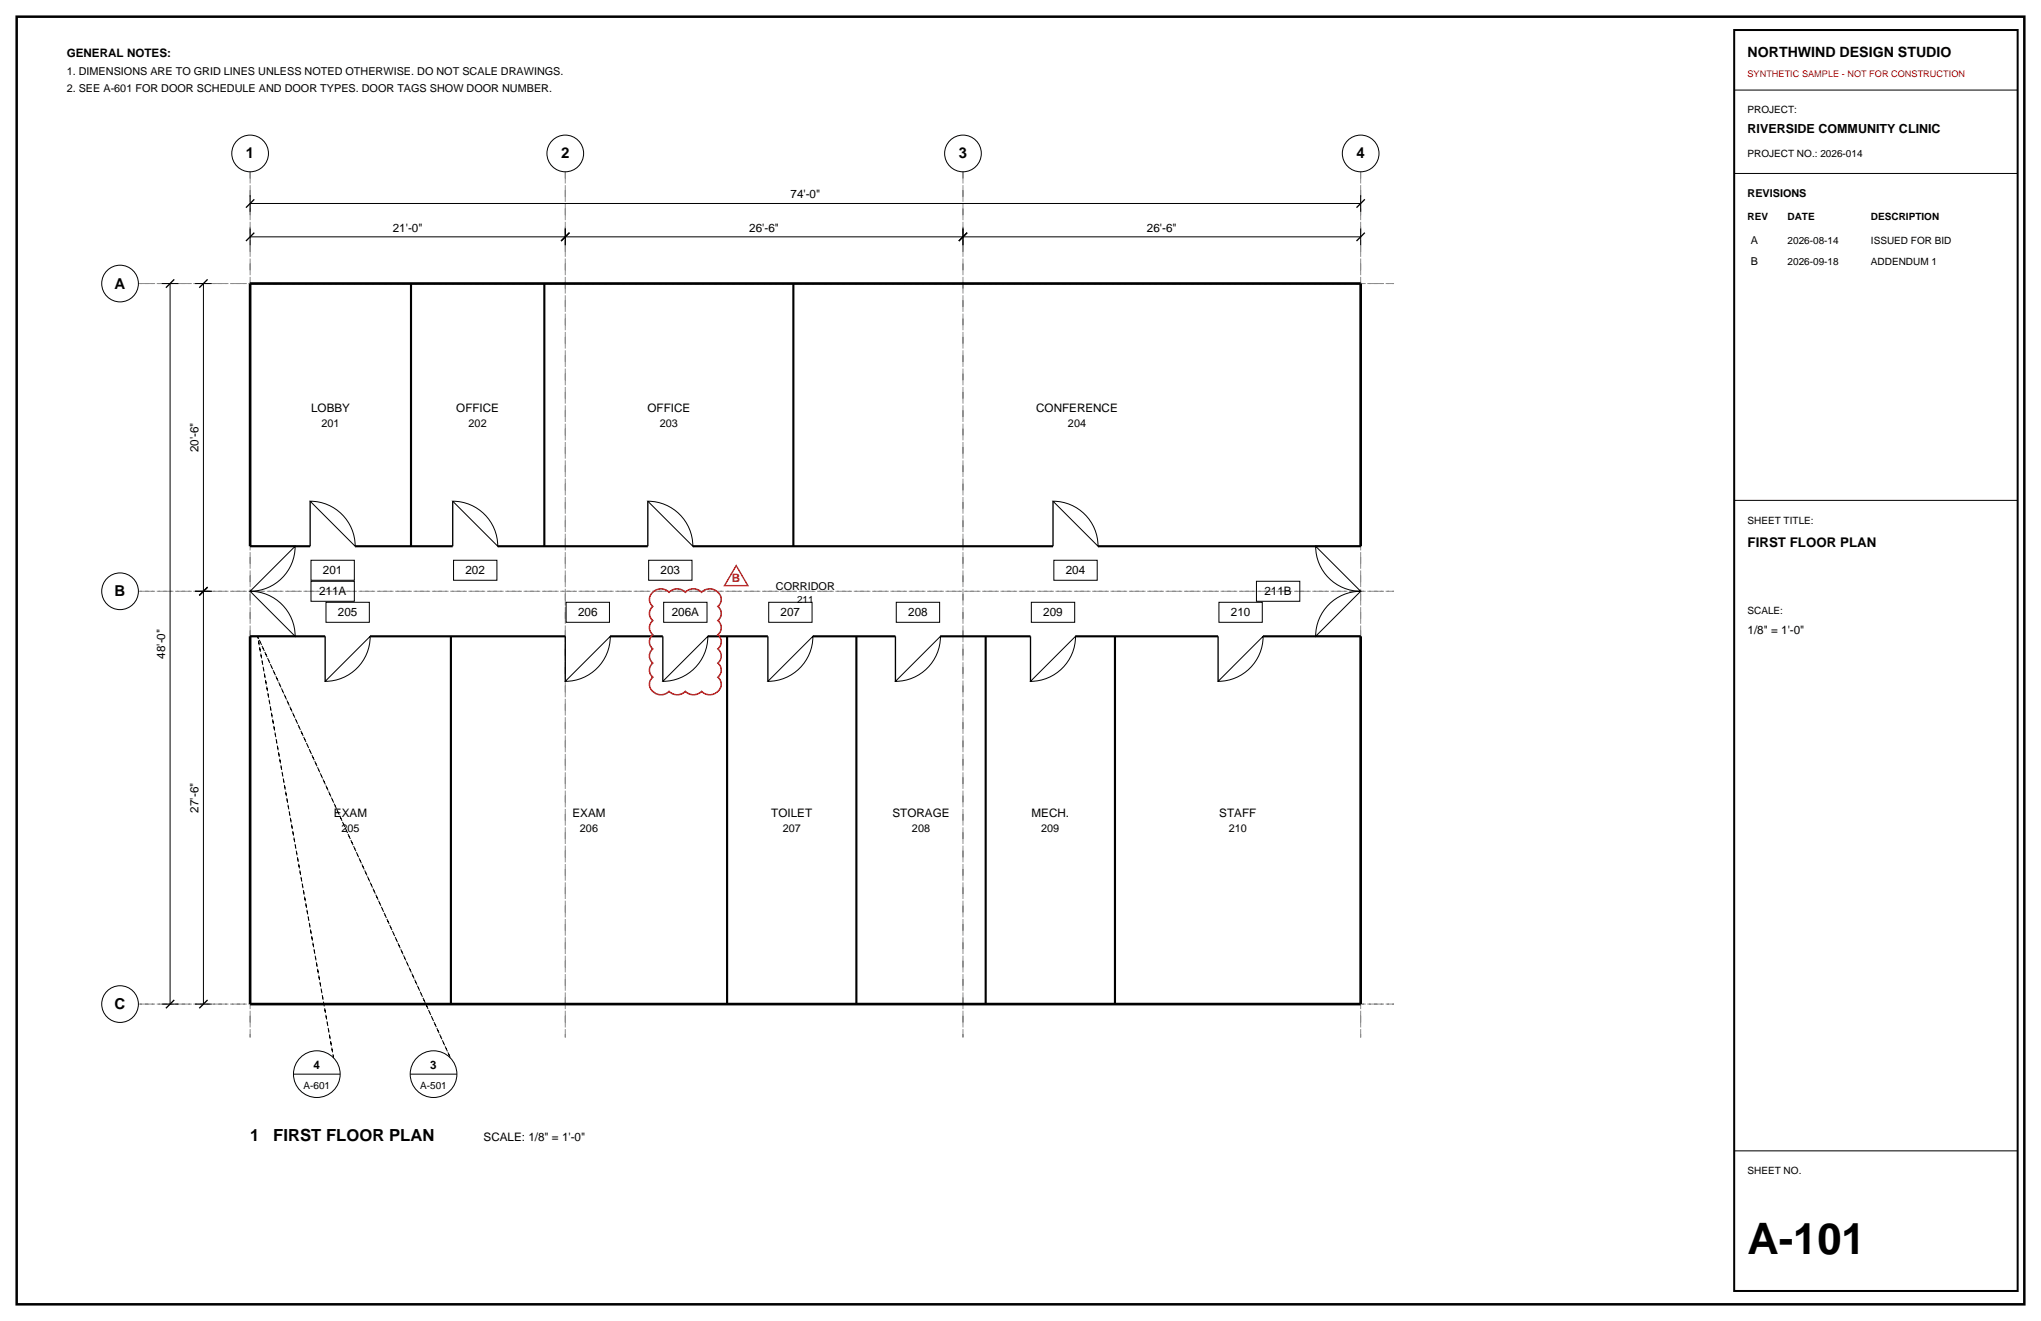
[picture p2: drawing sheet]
<svg xmlns="http://www.w3.org/2000/svg" width="432mm" height="279mm" viewBox="0 0 432 279" stroke-linecap="round" stroke-linejoin="round" font-family="sans-serif">
<path d="M3.5 3.5h424.8v272.4h-424.8z" fill="none" stroke="#000" stroke-width=".53"/>
<path d="M52.9 36.3v183.1zM119.6 36.3v183.1zM203.7 36.3v183.1zM287.9 36.3v183.1zM29.3 60h265.6zM29.3 125.1h265.6zM29.3 212.4h265.6z" fill="none" stroke="#8c8c8c" stroke-width=".21" stroke-dasharray="2.1 .7 .4 .7" stroke-linecap="butt"/>
<g fill="none" stroke="#000" stroke-width=".21">
<path d="M366.9 19.1h60zM366.9 36.7h60zM34.2 60h3.5zM36 60v152.4zM41.3 60h3.5zM43 60v65.1zM52.9 50.1h66.7zM52.9 48.3v3.6zM52.9 43h235zM52.9 41.3v3.5zM119.6 48.3v3.6zM119.6 50.1h84.1z"/>
<path d="M203.7 48.3v3.6zM203.7 50.1h84.2zM287.9 48.3v3.6zM287.9 41.3v3.5zM65.6 106a9.5 9.5 0 0 1 9.5 9.5zM65.8 118.5h9.2v4.2h-9.2zM95.8 106a9.5 9.5 0 0 1 9.5 9.5zM96 118.5h9.1v4.2h-9.1zM137.1 106a9.5 9.5 0 0 1 9.5 9.5zM137.2 118.5h9.2v4.2h-9.2zM222.8 106a9.5 9.5 0 0 1 9.5 9.5zM223 118.5h9.1v4.2h-9.1z"/>
<path d="M278.3 115.5l9.6 9.6a9.5 9.5 0 0 1-9.6-9.6zM366.9 105.8h60zM41.3 125.1h3.5zM43 125.1v87.3zM52.9 125.1l9.5-9.6a9.5 9.5 0 0 1-9.5 9.6zM52.9 125.1a9.5 9.5 0 0 1 9.5 9.5zM65.8 122.9h9.2v4.3h-9.2zM69 127.4h9.1v4.2h-9.1zM78.3 134.6a9.5 9.5 0 0 1-9.5 9.5zM119.8 127.4h9.1v4.2h-9.1zM129.1 134.6a9.5 9.5 0 0 1-9.5 9.5zM140.4 127.4h9.2v4.2h-9.2z"/>
<path d="M149.8 134.6a9.5 9.5 0 0 1-9.6 9.5zM162.6 127.4h9.2v4.2h-9.2zM172 134.6a9.5 9.5 0 0 1-9.5 9.5zM189.6 127.4h9.2v4.2h-9.2zM199 134.6a9.5 9.5 0 0 1-9.6 9.5zM218.2 127.4h9.2v4.2h-9.2zM227.5 134.6a9.5 9.5 0 0 1-9.5 9.5zM257.9 127.4h9.2v4.2h-9.2zM265.8 122.9h9.2v4.3h-9.2zM267.2 134.6a9.5 9.5 0 0 1-9.5 9.5zM280.7 128.3a9.5 9.5 0 0 1 7.2-3.2l-9.6 9.5a9.5 9.5 0 0 1 2.4-6.3zM34.2 212.4h3.5z"/>
<path d="M41.3 212.4h3.5zM62.1 227.2h9.9zM86.8 227.2h9.9zM366.9 243.4h60z"/>
<circle cx="52.9" cy="32.5" r="3.9"/>
<circle cx="119.6" cy="32.5" r="3.9"/>
<circle cx="203.7" cy="32.5" r="3.9"/>
<circle cx="287.9" cy="32.5" r="3.9"/>
<circle cx="25.4" cy="60" r="3.9"/>
<circle cx="25.4" cy="125.1" r="3.9"/>
<circle cx="25.4" cy="212.4" r="3.9"/>
<circle cx="67" cy="227.2" r="4.9"/>
<circle cx="91.7" cy="227.2" r="4.9"/>
</g>
<g fill="none" stroke="#000" stroke-width=".28">
<path d="M52 51l1.8-1.8zM52 43.9l1.8-1.7zM118.7 51l1.8-1.8zM202.8 51l1.8-1.8zM287 51l1.7-1.8zM288.7 42.2l-1.7 1.7zM35.1 60.9l1.8-1.8zM42.2 60.9l1.7-1.8zM52.9 115.5h9.5zM65.6 106v9.5zM95.8 106v9.5zM137.1 106v9.5z"/>
<path d="M222.8 106v9.5zM278.3 115.5h9.6zM42.2 125.9l1.7-1.7zM52.9 134.6h9.5zM68.8 134.6v9.5zM119.6 134.6v9.5zM140.2 134.6v9.5zM162.5 134.6v9.5zM189.4 134.6v9.5zM218 134.6v9.5zM257.7 134.6v9.5zM278.3 134.6h9.6z"/>
<path d="M36.9 211.5l-1.8 1.8zM43.9 211.5l-1.7 1.8z"/>
</g>
<path d="M52.9 60h235zM52.9 60v55.5zM287.9 60v55.5zM52.9 134.6v77.8zM287.9 134.6v77.8zM52.9 212.4h235z" fill="none" stroke="#000" stroke-width=".56"/>
<g fill="none" stroke="#000" stroke-width=".45">
<path d="M87 60v55.5zM115.2 60v55.5zM167.8 60v55.5zM52.9 115.5h12.7zM75.1 115.5h20.7zM105.3 115.5h31.8zM146.6 115.5h76.2zM232.3 115.5h55.6zM52.9 134.6h15.9zM78.3 134.6h41.3zM95.4 134.6v77.8zM129.1 134.6h11.1z"/>
<path d="M149.8 134.6h12.7zM153.8 134.6v77.8zM172 134.6h17.4zM181.2 134.6v77.8zM199 134.6h19zM208.5 134.6v77.8zM227.5 134.6h30.2zM235.9 134.6v77.8zM267.2 134.6h20.7z"/>
</g>
<path d="M54.5 134.6l16.1 89.1zM54.5 134.6l40.7 89.1z" fill="none" stroke="#000" stroke-width=".21" stroke-dasharray=".7 .7" stroke-linecap="butt"/>
<path d="M366.9 6.4h60v266.6h-60z" fill="none" stroke="#000" stroke-width=".42"/>
<path d="M138.1 125.3a2.41 2.41 0 0 1 3.5 0 2.41 2.41 0 0 1 3.4 0 2.41 2.41 0 0 1 3.4 0 2.39 2.39 0 0 1 2.8-.5 2.39 2.39 0 0 1 1.3 2.5l-.6 1a1.91 1.91 0 0 1 0 3 1.91 1.91 0 0 1 0 3 1.91 1.91 0 0 1 0 2.9 1.91 1.91 0 0 1 0 3 1.91 1.91 0 0 1 0 3 2.23 2.23 0 0 1 .2 2.9 2.23 2.23 0 0 1-2.7 .7l-1-.6a2.41 2.41 0 0 1-3.4 0 2.41 2.41 0 0 1-3.4 0 2.39 2.39 0 0 1-2.8 .5 2.39 2.39 0 0 1-1.3-2.5l.6-1a1.91 1.91 0 0 1 0-3 1.91 1.91 0 0 1 0-3 1.91 1.91 0 0 1 0-2.9 1.91 1.91 0 0 1 0-3 1.91 1.91 0 0 1 0-3 1.91 1.91 0 0 1 0-3z" fill="none" stroke="#d90d0d" stroke-width=".32"/>
<path d="M155.8 119.6l2.4 4.3h-4.9z" fill="none" stroke="#d90d0d" stroke-width=".28"/>
<text font-size="9.2" x="369.7" y="265.3">A-101</text>
<g font-size="3.5">
<text x="52.9" y="241.3">1</text>
<text x="57.8" y="241.3">FIRST FLOOR PLAN</text>
</g>
<g font-size="3.2">
<text x="52" y="33.5">1</text>
<text x="118.7" y="33.5">2</text>
<text x="202.8" y="33.5">3</text>
<text x="287" y="33.5">4</text>
<text x="24.3" y="61">A</text>
<text x="24.3" y="126.1">B</text>
<text x="24.3" y="213.4">C</text>
</g>
<text font-size="3" x="369.7" y="12">NORTHWIND DESIGN STUDIO</text>
<text font-size="2.8" x="369.7" y="115.7">FIRST FLOOR PLAN</text>
<text font-size="2.6" x="369.7" y="28.2">RIVERSIDE COMMUNITY CLINIC</text>
<g font-size="2.5">
<text x="14.1" y="12">GENERAL NOTES:</text>
<text x="167.2" y="42">74'-0&quot;</text>
<text x="83.1" y="49">21'-0&quot;</text>
<text x="158.5" y="49">26'-6&quot;</text>
<text x="242.7" y="49">26'-6&quot;</text>
<text x="65.8" y="87">LOBBY</text>
<text x="96.5" y="87">OFFICE</text>
<text x="137" y="87">OFFICE</text>
<text x="219.2" y="87">CONFERENCE</text>
<text x="42" y="95.7" transform="rotate(-90 42 95.7)">20'-6&quot;</text>
<text x="67.5" y="125.9">211A</text>
<text x="68.3" y="121.5">201</text>
<text x="98.5" y="121.5">202</text>
<text x="139.8" y="121.5">203</text>
<text x="225.5" y="121.5">204</text>
<text x="267.5" y="125.9">211B</text>
<text x="71.5" y="130.4">205</text>
<text x="122.3" y="130.4">206</text>
<text x="142.1" y="130.4">206A</text>
<text x="165.2" y="130.4">207</text>
<text x="192.1" y="130.4">208</text>
<text x="220.7" y="130.4">209</text>
<text x="260.4" y="130.4">210</text>
<text x="369.7" y="134.1">1/8&quot; = 1'-0&quot;</text>
<text x="34.9" y="139.3" transform="rotate(-90 34.9 139.3)">48'-0&quot;</text>
<text x="42" y="171.9" transform="rotate(-90 42 171.9)">27'-6&quot;</text>
<text x="70.7" y="172.8">EXAM</text>
<text x="121.1" y="172.8">EXAM</text>
<text x="163.2" y="172.8">TOILET</text>
<text x="188.8" y="172.8">STORAGE</text>
<text x="218.2" y="172.8">MECH.</text>
<text x="258" y="172.8">STAFF</text>
<text x="66.3" y="226.1">4</text>
<text x="91" y="226.1">3</text>
<text x="102.3" y="241.3">SCALE: 1/8&quot; = 1'-0&quot;</text>
</g>
<text font-size="2.5" fill="#d90d0d" x="154.9" y="123.2">B</text>
<g font-size="2.3">
<text x="14.1" y="15.9">1. DIMENSIONS ARE TO GRID LINES UNLESS NOTED OTHERWISE. DO NOT SCALE DRAWINGS.</text>
<text x="14.1" y="19.4">2. SEE A-601 FOR DOOR SCHEDULE AND DOOR TYPES. DOOR TAGS SHOW DOOR NUMBER.</text>
<text x="369.7" y="41.6">REVISIONS</text>
<text x="370.4" y="51.5">A</text>
<text x="370.4" y="56.1">B</text>
<text x="68" y="90.2">201</text>
<text x="99.1" y="90.2">202</text>
<text x="139.6" y="90.2">203</text>
<text x="225.9" y="90.2">204</text>
<text x="164.1" y="124.7">CORRIDOR</text>
<text x="72.2" y="175.9">205</text>
<text x="122.7" y="175.9">206</text>
<text x="165.6" y="175.9">207</text>
<text x="192.9" y="175.9">208</text>
<text x="220.3" y="175.9">209</text>
<text x="260" y="175.9">210</text>
</g>
<g font-size="2.1">
<text x="369.7" y="24">PROJECT:</text>
<text x="369.7" y="33.2">PROJECT NO.: 2026-014</text>
<text x="369.7" y="46.6">REV</text>
<text x="378.2" y="46.6">DATE</text>
<text x="395.8" y="46.6">DESCRIPTION</text>
<text x="378.2" y="51.5">2026-08-14</text>
<text x="395.8" y="51.5">ISSUED FOR BID</text>
<text x="378.2" y="56.1">2026-09-18</text>
<text x="395.8" y="56.1">ADDENDUM 1</text>
<text x="369.7" y="110.8">SHEET TITLE:</text>
<text x="168.6" y="127.5">211</text>
<text x="369.7" y="129.8">SCALE:</text>
<text x="64.2" y="230.4">A-601</text>
<text x="88.9" y="230.4">A-501</text>
<text x="369.7" y="248.4">SHEET NO.</text>
</g>
<text font-size="1.9" fill="#d90d0d" x="369.7" y="16.2">SYNTHETIC SAMPLE - NOT FOR CONSTRUCTION</text>
</svg>
